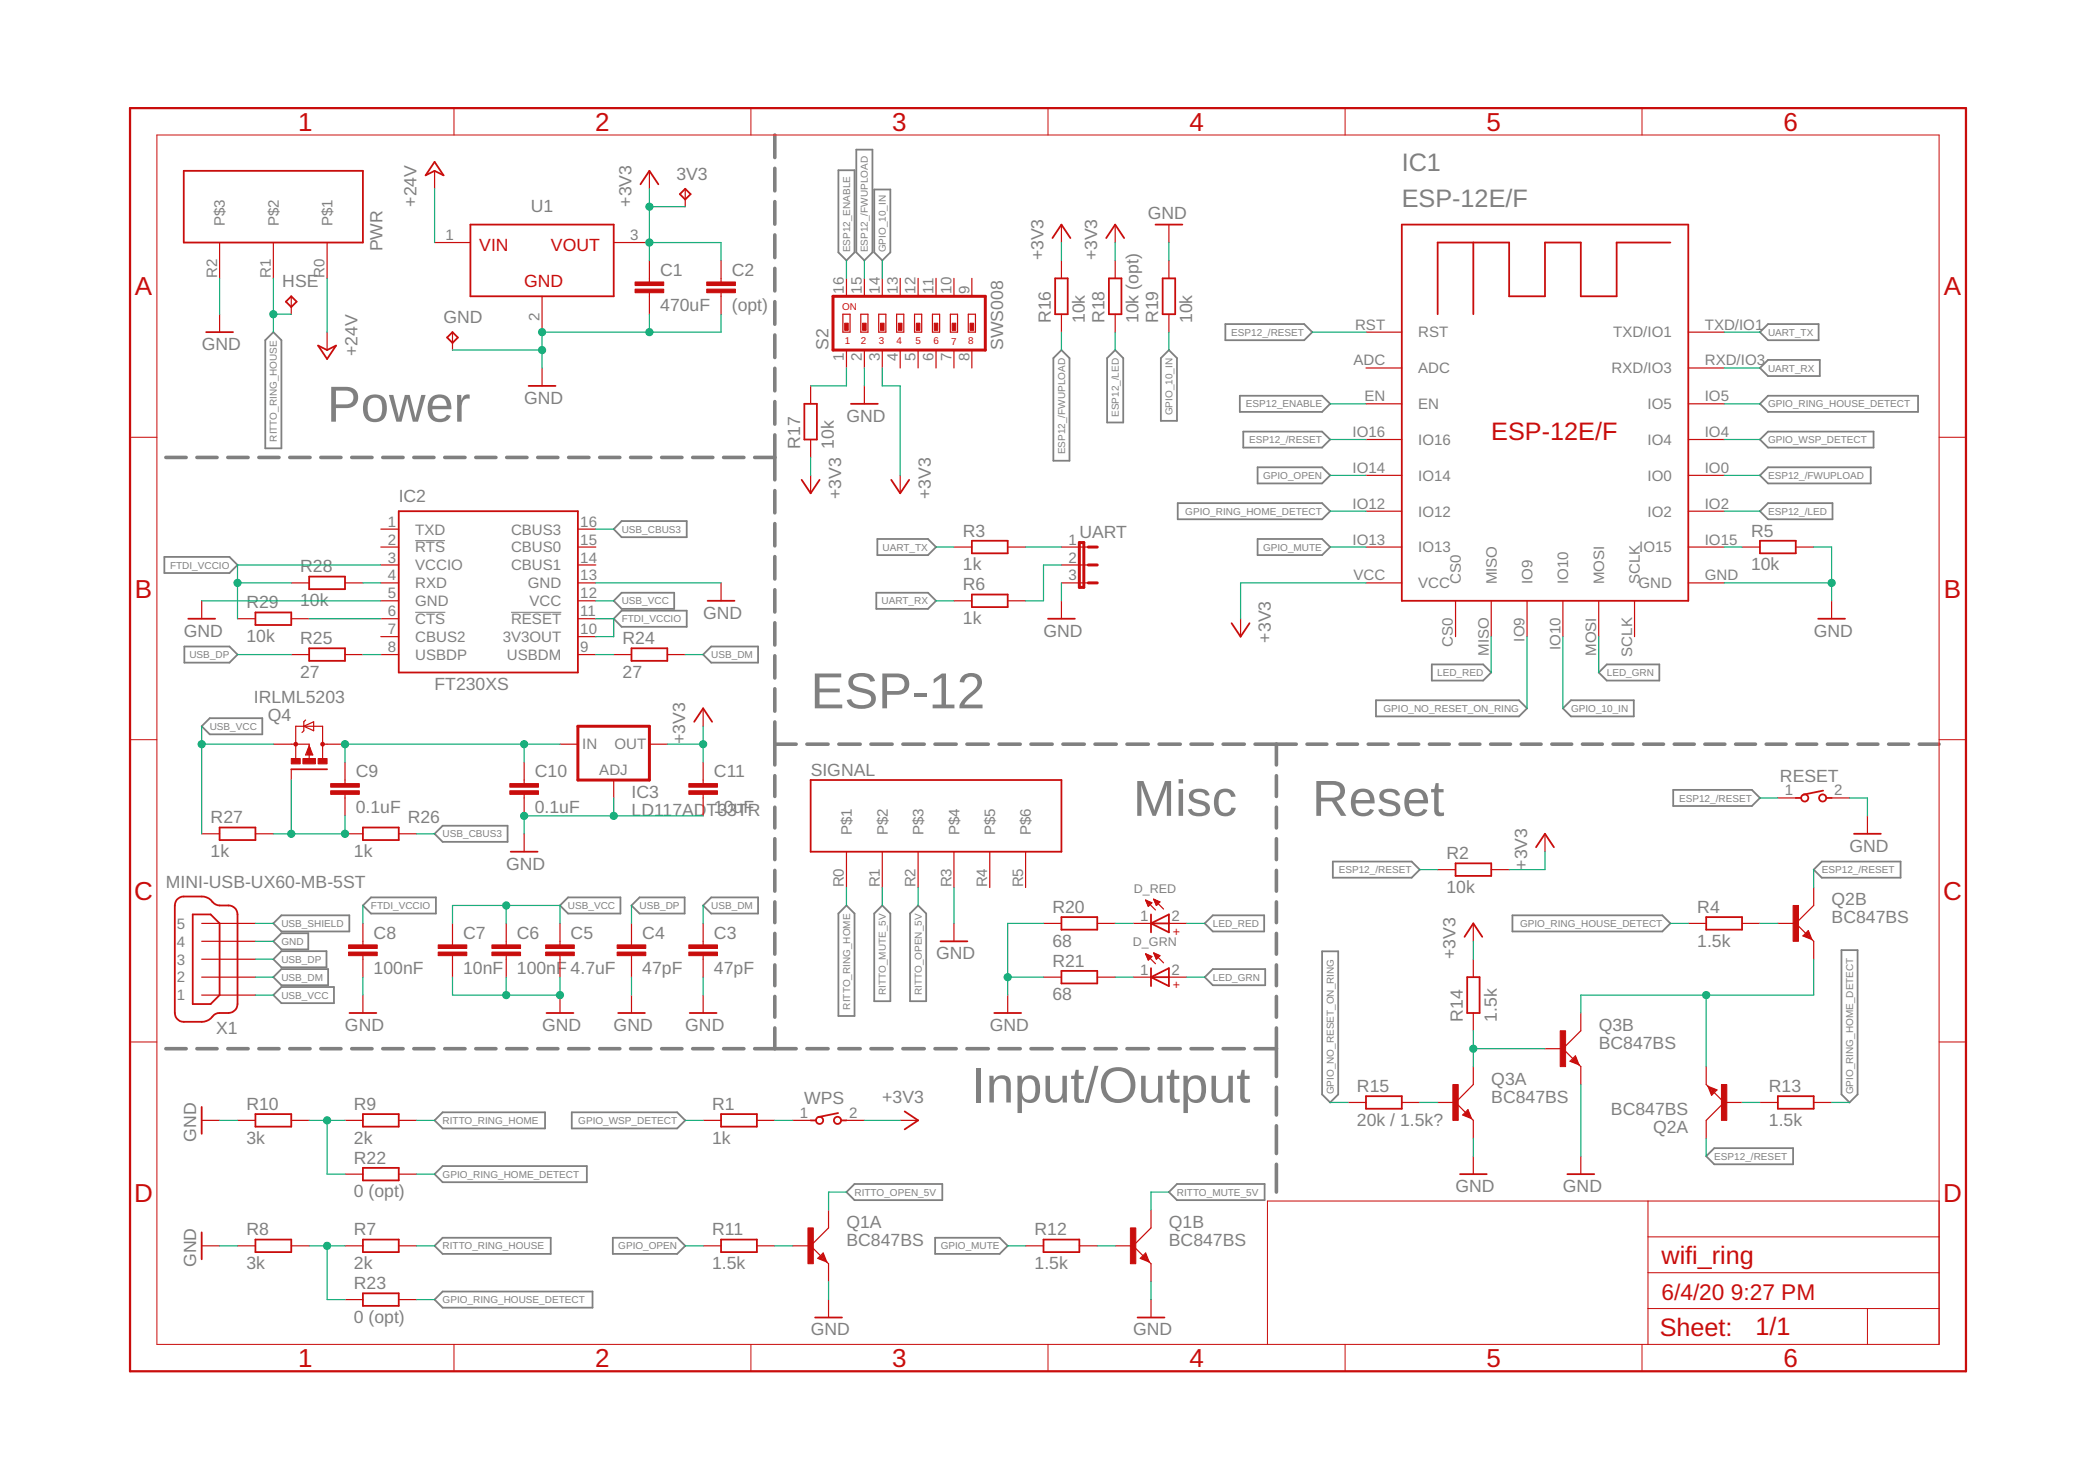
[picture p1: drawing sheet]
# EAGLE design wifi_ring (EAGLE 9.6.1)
Wifi connection for RITTO 7630 (Intercom)
Assembly variants: Main

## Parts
3V3  TPTP10SQ  [TP10SQ]
C1  470uF  C-EUC1206  [C1206]
C2  (opt)  C-EUC1206  [C1206]
C3  47pF  C-EUC1206  [C1206]
C4  47pF  C-EUC1206  [C1206]
C5  4.7uF  C-EUC1206  [C1206]
C6  100nF  C-EUC1206  [C1206]
C7  10nF  C-EUC1206  [C1206]
C8  100nF  C-EUC1206  [C1206]
C9  0.1uF  C-EUC1206  [C1206]
C10  0.1uF  C-EUC1206  [C1206]
C11  10uF  C-EUC1206  [C1206]
D_GRN  WL-SMRW_1206_CYL_156120VS75300_NOR  [WL-SMRW_1206_CYL]
D_RED  WL-SMRW_1206_CYL_156120RS75300_NOR  [WL-SMRW_1206_CYL]
GND  TPTP10SQ  [TP10SQ]
HSE  TPTP10SQ  [TP10SQ]
IC1  ESP-12E/F  [ESP-12E]
IC2  FT230XS  [SSOP16]
IC3  LD117ADT33TR  [DPACK]
PWR  RAST_3  [RAST_3]
Q1  BC847BS  [SOT363_PHILIPS]
Q2  BC847BS  [SOT363_PHILIPS]
Q3  BC847BS  [SOT363_PHILIPS]
Q4  IRLML5203  [MICRO3]
R1  1k  R-EU_R1206  [R1206]
R2  10k  R-EU_R1206  [R1206]
R3  1k  R-EU_R1206  [R1206]
R4  1.5k  R-EU_R1206  [R1206]
R5  10k  R-EU_R1206  [R1206]
R6  1k  R-EU_R1206  [R1206]
R7  2k  R-EU_R1206  [R1206]
R8  3k  R-EU_R1206  [R1206]
R9  2k  R-EU_R1206  [R1206]
R10  3k  R-EU_R1206  [R1206]
R11  1.5k  R-EU_R1206  [R1206]
R12  1.5k  R-EU_R1206  [R1206]
R13  1.5k  R-EU_R1206  [R1206]
R14  1.5k  R-EU_R1206  [R1206]
R15  20k / 1.5k?  R-EU_R1206  [R1206]
R16  10k  R-EU_R1206  [R1206]
R17  10k  R-EU_R1206  [R1206]
R18  10k (opt)  R-EU_R1206  [R1206]
R19  10k  R-EU_R1206  [R1206]
R20  68  R-EU_R1206  [R1206]
R21  68  R-EU_R1206  [R1206]
R22  0 (opt)  R-EU_R1206  [R1206]
R23  0 (opt)  R-EU_R1206  [R1206]
R24  27  R-EU_R1206  [R1206]
R25  27  R-EU_R1206  [R1206]
R26  1k  R-EU_R1206  [R1206]
R27  1k  R-EU_R1206  [R1206]
R28  10k  R-EU_R1206  [R1206]
R29  10k  R-EU_R1206  [R1206]
RESET  434123025816  [434123025816]
S2  SWS008  [SMS-008]
SIGNAL  RAST_6  [RAST_6]
U1  MAGI³C-FDSM_SIP-3_173950378_17395XX78  [MAGI³C-FDSM_17395XX78]
UART  JP2E  [JP2]
WPS  434123025816  [434123025816]
X1  MINI-USB-UX60-MB-5ST  [UX60-MB-5ST]

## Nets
+3V3: 3V3.TP C1.1 C2.1 C11.1 IC1.VCC IC3.4(OUT) R2.2 R14.2 R16.2 R17.1 R18.2 S2.3 U1.3(VOUT) WPS.2
+24V: PWR.R0 U1.1(VIN)
ESP12_/FWUPLOAD: IC1.IO0 R16.1 S2.15
ESP12_/LED: IC1.IO2 R18.1
ESP12_/RESET: IC1.IO16 IC1.RST Q2.3(B:C) Q2.6(A:C) R2.1 RESET.1
ESP12_ENABLE: IC1.EN S2.16
FTDI_VCCIO: C8.1 IC2.3(VCCIO) IC2.10(3V3OUT) IC2.11(!RESET) R28.1 R29.1
GND: C1.2 C2.2 C3.2 C4.2 C5.2 C6.2 C7.2 C8.2 C10.2 C11.2 GND.TP IC1.GND IC2.5(GND) IC2.13(GND) IC3.1(ADJ) PWR.R2 Q1.1(A:E) Q1.4(B:E) Q3.1(A:E) Q3.4(B:E) R5.2 R8.1 R10.1 R19.2 R20.1 R21.1 RESET.2 S2.2 SIGNAL.R3 U1.2(GND) UART.3 X1.4
GPIO_10_IN: IC1.IO10 R19.1 S2.14
GPIO_MUTE: IC1.IO13 R12.1
GPIO_NO_RESET_ON_RING: IC1.IO9 R15.1
GPIO_OPEN: IC1.IO14 R11.1
GPIO_RING_HOME_DETECT: IC1.IO12 R13.2 R22.2
GPIO_RING_HOUSE_DETECT: IC1.IO5 R4.1 R23.2
GPIO_WSP_DETECT: IC1.IO4 R1.1
LED_GRN: D_GRN.2(+) IC1.MOSI
LED_RED: D_RED.2(+) IC1.MISO
N$1: R3.2 UART.1
N$2: R6.2 UART.2
N$3: IC1.IO15 R5.1
N$4: R1.2 WPS.1
N$5: R7.1 R8.2 R23.1
N$6: R9.1 R10.2 R22.1
N$7: R17.2 S2.1
N$8: Q2.5(B:B) R4.2
N$9: Q2.2(A:B) R13.1
N$10: Q1.2(A:B) R11.2
N$11: Q1.5(B:B) R12.2
N$12: D_RED.1(-) R20.2
N$13: D_GRN.1(-) R21.2
N$14: Q3.5(B:B) Q3.6(A:C) R14.1
N$15: Q3.2(A:B) R15.2
N$16: Q2.1(A:E) Q2.4(B:E) Q3.3(B:C)
N$17: IC2.9(USBDM) R24.1
N$18: C9.2 Q4.1(G) R26.1 R27.2
N$19: IC2.8(USBDP) R25.2
N$20: C9.1 C10.1 IC3.3(IN) Q4.3(D)
N$21: IC2.4(RXD) R28.2
N$22: IC2.6(!CTS) R29.2
RITTO_MUTE_5V: Q1.3(B:C) SIGNAL.R1
RITTO_OPEN_5V: Q1.6(A:C) SIGNAL.R2
RITTO_RING_HOME: R9.2 SIGNAL.R0
RITTO_RING_HOUSE: HSE.TP PWR.R1 R7.2
UART_RX: IC1.RXD/IO3 R6.1
UART_TX: IC1.TXD/IO1 R3.1
USB_CBUS3: IC2.16(CBUS3) R26.2
USB_DM: C3.1 R24.2 X1.2
USB_DP: C4.1 R25.1 X1.3
USB_SHIELD: X1.5
USB_VCC: C5.1 C6.1 C7.1 IC2.12(VCC) Q4.2(S) R27.1 X1.1
Unconnected: IC1.ADC IC1.CS0 IC1.SCLK IC2.1(TXD) IC2.2(!RTS) IC2.7(CBUS2) IC2.14(CBUS1) IC2.15(CBUS0) S2.4 S2.5 S2.6 S2.7 S2.8 S2.9 S2.10 S2.11 S2.12 S2.13 SIGNAL.R4 SIGNAL.R5

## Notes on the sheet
- Power
- ESP-12
- Misc | Reset
- Input/Output

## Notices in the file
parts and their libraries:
Wurth_Step Down Converter_MagI³C-FDSM: Copyright: Würth Elektronik
